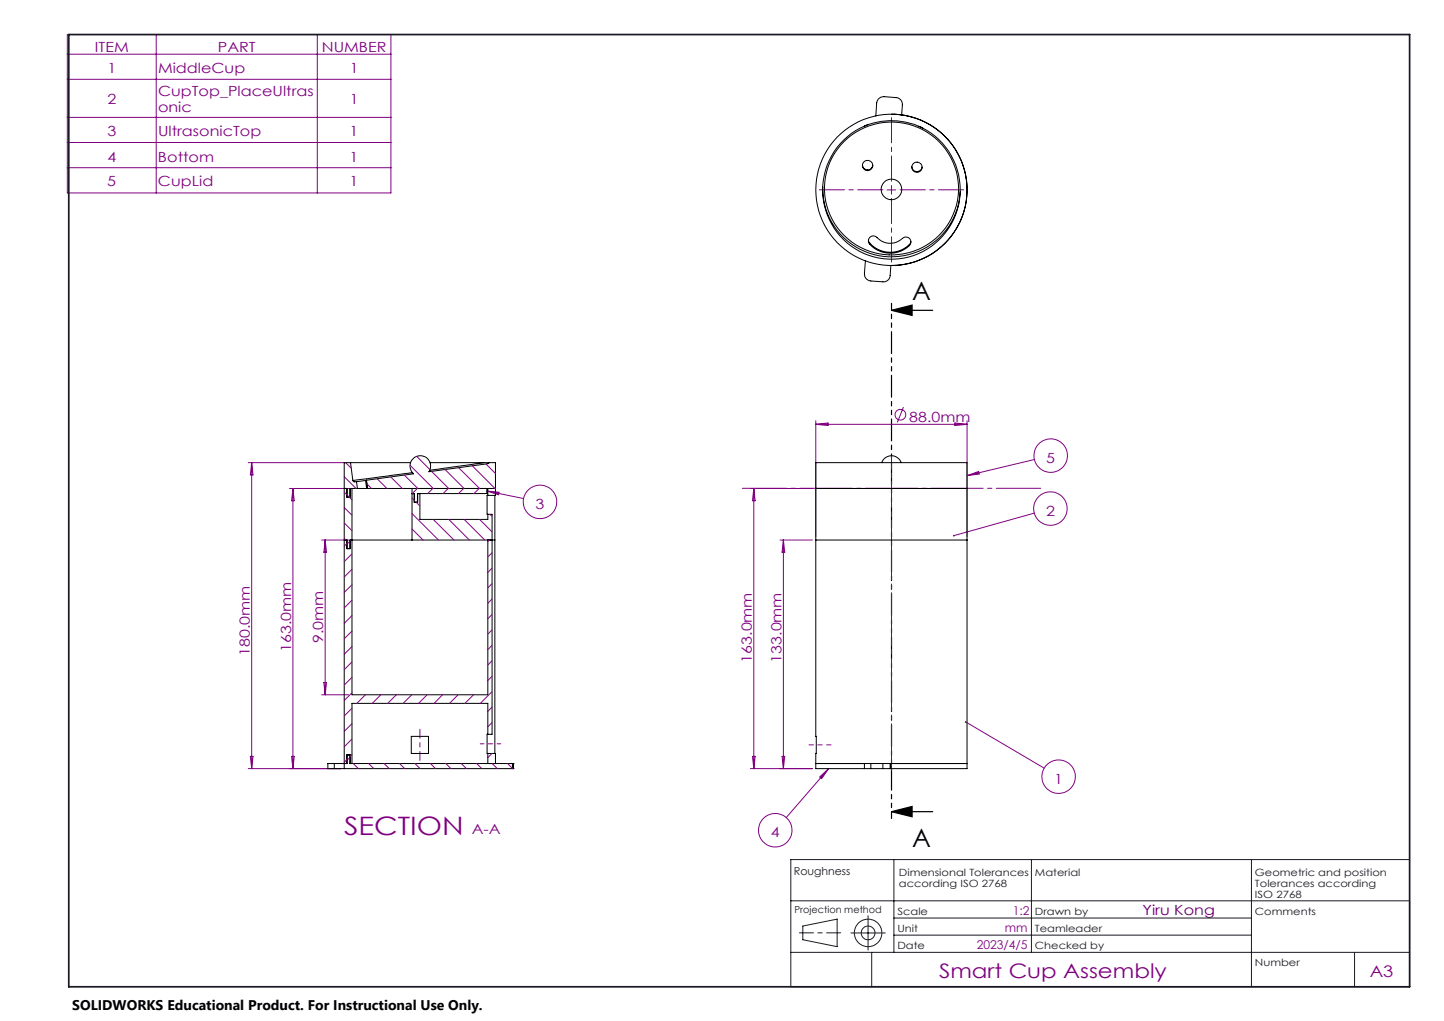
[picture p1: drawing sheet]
<svg xmlns="http://www.w3.org/2000/svg" width="420mm" height="297mm" viewBox="0 0 420 297" stroke-linecap="round" stroke-linejoin="round" font-family="sans-serif">
<g fill="none" stroke="#800080" stroke-width=".29">
<path d="M19.6 10.1h94.1v46h-94.1zM19.6 15.8h94.1M45.4 10.1v46M92.3 10.1v46M19.6 23.1h94.1M19.6 34.1h94.1M19.6 41.4h94.1M19.6 48.8h94.1M258 55.2h2.5M259.3 54v2.5M262.8 118.4l-1.8 4.5M72.2 134.6h28.7"/>
<path d="M73.2 134.6v89M73.2 134.6l.4 3.5h-.8zM237.3 122.4v33.7M237.3 123.4h44M237.3 123.4l3.5-.4v.8zM277.7 123l3.6 .4-3.6 .4zM281.3 122.4v33.7M281.3 138.4l3.4-1.2 .1 .7zM300.9 133.7l-19.6 4.7M84.2 142.1h21.7M85.2 142.1l.4 3.6h-.8zM85.2 142.1v81.5"/>
<path d="M93.6 157.1h7.8M94.6 157.1l.4 3.6h-.8zM94.6 157.1v45M141.6 142.8l3.6 .4-.2 .7zM141.6 142.8l10.7 2.2M218.3 142.1h18M219.3 142.1v81.5M219.3 142.1l.3 3.6h-.7zM226.9 157.1h9.4M227.9 157.1v66.5M227.9 157.1l.3 3.6h-.7zM300.8 149.3l-23.4 6.5"/>
<path d="M94.2 198.5h.8l-.4 3.6zM93.6 202.1h7.8M280.9 210l22.8 13.4M72.2 223.6h26.9M72.8 220h.8l-.4 3.6zM84.8 220h.8l-.4 3.6zM218.3 223.6h18M218.9 220h.7l-.3 3.6zM227.5 220h.7l-.3 3.6zM238.4 226l2.6-2.4-2 2.9zM241 223.6l-12.3 14.2"/>
<circle cx="261.9" cy="120.6" r="1.55"/>
<circle cx="305.6" cy="132.5" r="4.9"/>
<circle cx="157.1" cy="146" r="4.9"/>
<circle cx="305.5" cy="147.9" r="4.9"/>
<circle cx="307.9" cy="225.9" r="4.9"/>
<circle cx="225.5" cy="241.5" r="4.9"/>
</g>
<path d="M259.3 90.3l6-1.5v3zM259.3 90.3h12M259.3 236.1l6-1.5v3zM259.3 236.1h12" fill="none" stroke="#000" stroke-width=".35"/>
<g fill="none" stroke="#191924" stroke-width=".29">
<path d="M260 250v27M300 250v27M364 250v37.1M410 250h-180v37.1h180v-25.1h-180M230 277h180M233.5 269.4l10-2v8l-10-2zM247.5 271.4h10M252.5 266.4v10M253.5 277v10.1M260 267h104M260 272h104M394 277v10.1"/>
<circle cx="252.5" cy="271.4" r="2"/>
<circle cx="252.5" cy="271.4" r="4"/>
</g>
<path d="M259.3 88.2v149.9" fill="none" stroke="#000" stroke-width=".35" stroke-dasharray="6.3 1.3 1.3 1.3 1.3 1.3" stroke-dashoffset="4.5"/>
<path d="M256.8 55.2h-18.5M259.3 52.7v-18.5M259.3 57.7v18.5M261.8 55.2h18.5" fill="none" stroke="#800080" stroke-width=".29" stroke-dasharray="15.2 1.3 1.3 1.3" stroke-dashoffset="7.9"/>
<path d="M139.7 216.4h5.9" fill="none" stroke="#800080" stroke-width=".29" stroke-dasharray="15.2 1.3 1.3 1.3" stroke-dashoffset="14.2"/>
<path d="M122.1 221.2v-9" fill="none" stroke="#800080" stroke-width=".29" stroke-dasharray="15.2 1.3 1.3 1.3" stroke-dashoffset="12.6"/>
<path d="M259.3 224.1v-69" fill="none" stroke="#800080" stroke-width=".29" stroke-dasharray="15.2 1.3 1.3 1.3" stroke-dashoffset="1.7"/>
<path d="M259.3 159.1v-19" fill="none" stroke="#800080" stroke-width=".29" stroke-dasharray="15.2 1.3 1.3 1.3" stroke-dashoffset="7.6"/>
<path d="M259.3 144.1v-11.5" fill="none" stroke="#800080" stroke-width=".29" stroke-dasharray="15.2 1.3 1.3 1.3" stroke-dashoffset="11.4"/>
<path d="M241.7 216.7h-6.4" fill="none" stroke="#800080" stroke-width=".29" stroke-dasharray="15.2 1.3 1.3 1.3" stroke-dashoffset="13.9"/>
<path d="M244.5 271.4h-12" fill="none" stroke="#191924" stroke-width=".29" stroke-dasharray="6.3 1.3 1.3 1.3" stroke-dashoffset="2.3"/>
<path d="M20 10.1h390v277h-390z" fill="none" stroke="#191924" stroke-width=".5"/>
<path d="M302.7 142h-86.8" fill="none" stroke="#800080" stroke-width=".29" stroke-dasharray="15.2 1.3 1.3 1.3" stroke-dashoffset="2.3"/>
<path d="M259.3 90.3l6-1.5v3zM259.3 236.1l6-1.5v3z" fill="#000"/>
<path d="M281.3 138.4l3.4-1.2 .1 .7zM280.7 209.8l-.1 .1 .3 .1-.3-.1a.27 .27 0 0 0 .2 .4 .27 .27 0 0 0 .3-.3 .27 .27 0 0 0-.4-.2zM238.4 226l2.6-2.4-2 2.9zM277.2 155.7v.2l.2-.1-.2 .1a.26 .26 0 0 0 .3 .1 .26 .26 0 0 0 .1-.4 .26 .26 0 0 0-.4 .1zM141.6 142.8l3.6 .4-.2 .7z" fill="#800080"/>
<g fill="none" stroke="#000" stroke-width=".29">
<path d="M252.6 36.2l-1 .4M259.3 33.2l2.8 .2M262.1 33.4a22 22 0 0 1 19.1 23.2 22 22 0 0 1-21.9 20.6M262.1 33.4h.1M262.3 33.4l.2-2.9a1.93 1.93 0 0 0-1.9-2.1l-3.5-.3a2.05 2.05 0 0 0-2.1 1.9l-.3 3.7M267.2 36.7l1.1 .5M239.3 54.4a20 20 0 0 0 19.3 20.3 20 20 0 0 0 20.7-18.9M245.4 40.7a20.1 20.1 0 0 1 33.2 8.8 20.1 20.1 0 0 1-23 25.5 20.1 20.1 0 0 1-12.1-32.1zM245.5 41.2a19.4 19.4 0 0 1 30.5 3.8 19.4 19.4 0 0 1-11.6 28.5 19.4 19.4 0 0 1-21.9-8.9 19.4 19.4 0 0 1 3-23.4zM250.9 48a1.5 1.5 0 0 0 1.4 1.4 1.5 1.5 0 0 0 1.6-1.3M265.2 48.5a1.51 1.51 0 0 0 1.5 1.4 1.51 1.51 0 0 0 1.5-1.3M251.7 75.9l-.3 3.7a1.99 1.99 0 0 0 1.9 2.1l3.5 .3a1.93 1.93 0 0 0 2.1-1.9l.2-2.9"/>
<path d="M252.6 69.8l.3 .9M252.9 71a8.1 8.1 0 0 0 11.6 .4M252.9 71a1.44 1.44 0 0 1 .2-2 1.44 1.44 0 0 1 2 .1 5.3 5.3 0 0 0 7.7 0 1.45 1.45 0 0 1 1.9 .4 1.45 1.45 0 0 1-.2 1.9M252.9 70.7a8 8 0 0 0 11.6 .4M252.9 70.7v.3M264.5 71.1v.3M264.9 70.3l-.4 .8M102 134.6h17.4M102 134.6h-1.9v89M102 134.6l.6 5.1M102.6 139.7l.3 .4h.8M106.3 139.8l-2.6 .3"/>
<path d="M106.3 139.8l.3 2.3M106.6 139.7l.3 2.4M106.6 139.7h.1M106.6 139.7l-.3 .1M119.9 137.5l-17.3 2.2M125.1 134.6h15.6M140.7 134.6h1.5M140.7 134.6l-15.7 2.2M142.2 134.6l-.3 .3-17.2 2.3a2.99 2.99 0 0 0-.7-4.1 2.99 2.99 0 0 0-4.1 .6 2.99 2.99 0 0 0 .4 4.1l-13.7 1.9M142.2 134.6h1.9v9.5h-2.2M256.4 134.6a3 3 0 0 1 2.9-2 3 3 0 0 1 2.8 2M100.1 142.1h.9v2.5"/>
<path d="M100.1 157.1h.9v2.5M100.9 142.1v2.5h1v-2.5M100.9 157.1v2.5h1v-2.5M102.4 142.1v60h39.5v-45M103.7 140.1l.3 2M104 142.1h2.6M104 142.1h-2.2v2.5M106.6 142.1h.3M106.9 142.1h.1M106.9 142.1h37.2M119.8 157.1h-18v2.5M119.8 143.6h.7v2.5h1v-2.5"/>
<path d="M119.8 142.1v15M119.8 157.1h24.1M122.1 143.6v7.5h19.8v-1.5M141.6 142.1v1.5h-20.2v2.5M141.9 144.1h-.2v5.5h.2M141.9 142.1v2M141.9 149.6h1.2v64h-1.2M143.9 144.1v75.1M237.3 157.1h44M237.3 142.1h44zM101 219.6v2.5h-3.8M101.8 219.6v2.5h47.4"/>
<path d="M119.6 214.2h5v5h-5zM141.9 213.6h-.2v5.6h.2M141.9 219.2h2.2v2.9M141.9 213.6v-9h-39.5v17.5M141.9 219.2v2.9M97.2 222.1h-1.8v1.5h1.8M97.2 223.6h52M97.2 222.1v1.5M100.9 222.1v-2.5h1v2.5M149 222.1v1.5M149.2 223.6h.1M149.2 222.1h.1"/>
<path d="M149.2 222.1v1.5M237.3 222.1h14.1zM251.4 223.6h1.9M251.4 222.1h1.9M251.4 223.6h-14.1v-89h44v89h-22.2M251.4 222.1v1.5M253.3 222.1v1.5M253.3 223.6h3.5M253.3 222.1h3.5M256.8 223.6h2.1M256.8 222.1h2.1M256.8 222.1v1.5"/>
<path d="M258.9 222.1v1.5M258.9 223.6h.2M258.9 222.1h.2M259.1 222.1h22.2zM259.1 222.1v1.5"/>
<circle cx="252.3" cy="48.1" r="1.5"/>
<circle cx="259.3" cy="55.2" r="22"/>
<circle cx="259.3" cy="55.1" r="3"/>
<circle cx="266.7" cy="48.7" r="1.49"/>
</g>
<g fill="none" stroke="#800080" stroke-width=".29">
<path d="M100.1 138.7l3.5 3.4M100.5 134.6l1.7 1.6M109.7 139.3l2.8 2.8M113.7 138.7l3.3 3.4M117.6 138.2l3.9 3.9M119.3 135.4l6.7 6.7M121.2 132.7l3.9 3.9M125.5 137.1l5 5M129.5 136.6l5.5 5.5M133.4 136.1l6.1 6M137.4 135.5l6.7 6.7M141.4 135l2.7 2.8"/>
<path d="M100.1 156.6l.5 .5M100.1 152.1l2.3 2.3M100.1 147.6l2.3 2.3M100.1 143.2l.8 .7M100.9 158.1l-.8 .8M101 157.5l.8 .8M101 144l1.4 1.4M101.9 157.1h.1M106.7 140.8l1.4 1.3M119.8 153.9l3.2 3.2M119.8 149.4l7.7 7.7M119.8 144.9l.7 .7"/>
<path d="M121 146.1l1.1 1.1M121.4 142.1l-1.5 1.5M125.9 142.1l-1.5 1.5M126 151.1l6 6M130.4 142.1l-1.5 1.5M130.5 151.1l6 6M134.9 142.1l-1.6 1.5M135 151.1l6 6M139.3 142.1l-1.4 1.5M139.5 151.1l3.6 3.6M142.3 157.1l-.4 .4M142.5 149.6l.6 .6"/>
<path d="M102.4 161.1l-2.3 2.3M102.4 165.6l-2.3 2.2M102.4 170.1l-2.3 2.2M102.4 174.6l-2.3 2.2M102.4 179.1l-2.3 2.2M143.1 160.8l-1.2 1.2M143.1 165.3l-1.2 1.2M143.1 169.8l-1.2 1.2M143.1 174.2l-1.2 1.3M143.1 178.7l-1.2 1.3M102.4 183.6l-2.3 2.2M102.4 188.1l-2.3 2.2"/>
<path d="M102.4 192.5l-2.3 2.3M102.4 197l-2.3 2.3M143.1 183.2l-1.2 1.3M143.1 187.7l-1.2 1.3M143.1 192.2l-1.2 1.3M143.1 196.7l-1.2 1.2M102.4 201.5l-2.3 2.3M102.4 206l-2.3 2.3M102.4 210.5l-2.3 2.3M102.4 215l-2.3 2.2M102.4 219.5l-.5 .5M106.3 202.1l-2.5 2.5"/>
<path d="M110.8 202.1l-2.5 2.5M115.3 202.1l-2.5 2.5M119.8 202.1l-2.5 2.5M124.2 202.1l-2.5 2.5M128.7 202.1l-2.4 2.5M133.2 202.1l-2.5 2.5M137.7 202.1l-2.5 2.5M143.1 219.2l-1.2 1.2M143.1 201.2l-3.4 3.4M143.1 205.7l-1.2 1.2M143.1 210.2l-1.2 1.2M100.9 221l-.8 .8"/>
<path d="M101 220.3l.8 .8M102.7 222.1l1.5 1.5M107.2 222.1l1.5 1.5M111.7 222.1l1.5 1.5M116.2 222.1l1.5 1.5M120.7 222.1l1.5 1.5M125.2 222.1l1.5 1.5M129.7 222.1l1.5 1.5M134.2 222.1l1.5 1.5M138.6 222.1l1.6 1.5M143.2 222.1l1.4 1.5M147.6 222.1l1.4 1.4"/>
</g>
<g font-size="7.4">
<text x="265.3" y="87.3">A</text>
<text x="265.3" y="246.5">A</text>
</g>
<text font-size="7.4" fill="#800080" x="100.1" y="243">SECTION</text>
<text font-size="5.8" fill="#800080" x="273.1" y="284.5">Smart Cup Assembly</text>
<text font-size="4.7" fill="#800080" x="398.4" y="284.2">A3</text>
<g font-size="4.1" fill="#800080">
<text x="27.6" y="15">ITEM</text>
<text x="63.4" y="15">PART</text>
<text x="93.6" y="15">NUMBER</text>
<text x="31.2" y="21.1">1</text>
<text x="46" y="21.1">MiddleCup</text>
<text x="101.7" y="21.1">1</text>
<text x="46" y="28">CupTop_PlaceUltras</text>
<text x="31.2" y="30.3">2</text>
<text x="46" y="32.5">onic</text>
<text x="101.7" y="30.3">1</text>
<text x="31.2" y="39.5">3</text>
<text x="46" y="39.5">UltrasonicTop</text>
<text x="101.7" y="39.5">1</text>
<text x="31.2" y="47.2">4</text>
<text x="46" y="47.2">Bottom</text>
<text x="101.7" y="47.2">1</text>
<text x="31.2" y="54.1">5</text>
<text x="45.9" y="54.1">CupLid</text>
<text x="101.7" y="54.1">1</text>
<text x="264.5" y="122.8">88.0mm</text>
<text x="304.3" y="134.6">5</text>
<text x="155.8" y="148.1">3</text>
<text x="304.2" y="150">2</text>
<text x="72.6" y="190.7" transform="rotate(-90 72.6 190.7)">180.0mm</text>
<text x="84.6" y="189.6" transform="rotate(-90 84.6 189.6)">163.0mm</text>
<text x="94" y="187" transform="rotate(-90 94 187)">9.0mm</text>
<text x="218.7" y="192.7" transform="rotate(-90 218.7 192.7)">163.0mm</text>
<text x="227.3" y="192.7" transform="rotate(-90 227.3 192.7)">133.0mm</text>
<text x="306.6" y="228">1</text>
<text x="137.2" y="242.7">A-A</text>
<text x="224.2" y="243.6">4</text>
</g>
<text font-size="4.1" fill="#400080" x="332.3" y="266.1">Yiru Kong</text>
<text font-size="4.1" x="21" y="293.7">SOLIDWORKS Educational Product. For Instructional Use Only.</text>
<g font-size="3.5" fill="#800080">
<text x="294.6" y="266">1:2</text>
<text x="292.3" y="271">mm</text>
<text x="284.1" y="276.1">2023/4/5</text>
</g>
<text font-size="3.2" fill="#191924" x="230.9" y="254.4">Roughness</text>
<g font-size="2.9" fill="#191924">
<text x="261.4" y="254.7">Dimensional Tolerances</text>
<text x="261.4" y="258">according ISO 2768</text>
<text x="301" y="254.7">Material</text>
<text x="365" y="254.7">Geometric and position</text>
<text x="365" y="258">Tolerances according</text>
<text x="365" y="261.2">ISO 2768</text>
<text x="261" y="266.1">Scale</text>
<text x="301" y="266.1">Drawn by</text>
<text x="365" y="266.1">Comments</text>
<text x="261" y="271.1">Unit</text>
<text x="301" y="271.1">Teamleader</text>
<text x="261" y="276.1">Date</text>
<text x="301" y="276.1">Checked by</text>
<text x="365" y="281.1">Number</text>
</g>
<text font-size="2.8" fill="#191924" x="231.1" y="265.7">Projection method</text>
</svg>
